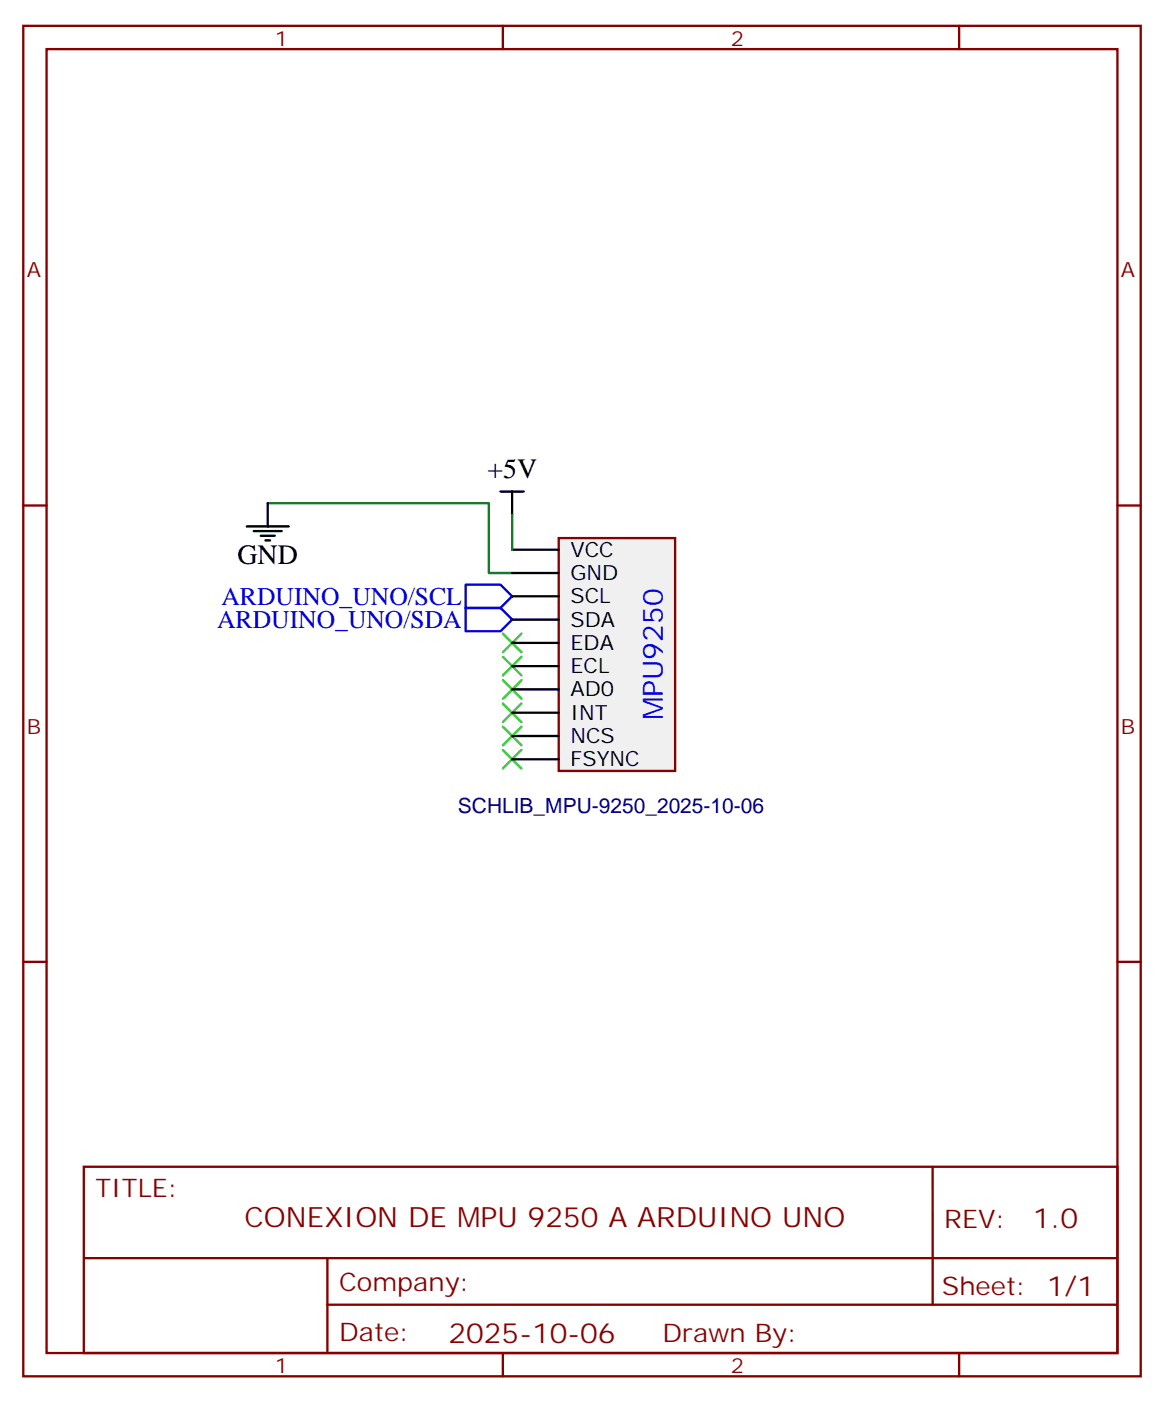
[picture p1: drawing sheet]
<svg xmlns="http://www.w3.org/2000/svg" width="176mm" height="212mm" viewBox="0 0 176 212" stroke-linecap="round" stroke-linejoin="round" font-family="sans-serif">
<g fill="none" stroke="#870000" stroke-width=".35">
<path d="M3.5 3.9h169.4v204.6h-169.4zM7.1 7.4h162.2v197.6h-162.2zM76.2 3.9v3.5M145.3 3.9v3.5M3.5 76.6h3.6M169.3 76.6h3.6M3.5 145.7h3.6M169.3 145.7h3.6M12.7 176.8h156.6v28.2h-156.6zM141.3 176.8v20.9M12.7 190.6h156.5M49.6 197.7h119.6"/>
<path d="M49.6 190.6v14.1M76.2 205v3.5M145.3 205v3.5"/>
</g>
<path d="M76.2 99.5l2.8 2.8M76.2 96l2.8 2.8M79 99.5l-2.8 2.8M79 96l-2.8 2.8M76.2 113.6l2.8 2.9M76.2 110.1l2.8 2.8M76.2 106.6l2.8 2.8M76.2 103l2.8 2.9M79 113.6l-2.8 2.9M79 110.1l-2.8 2.8M79 106.6l-2.8 2.8M79 103l-2.8 2.9" fill="none" stroke="#3c3" stroke-width=".35"/>
<path d="M70.6 92.1h5.2l1.8 1.8-1.8 1.7h-5.2zM70.6 88.6h5.2l1.8 1.7-1.8 1.8h-5.2z" fill="none" stroke="#00f" stroke-width=".35"/>
<path d="M40.6 76.2h33.5v10.6h3.5" fill="none" stroke="#008700" stroke-width=".35"/>
<path d="M37.4 79.8h6.3M40.6 76.2v3.6M75.8 74.5h3.6M77.6 74.5v3.5M38.5 80.5h4.2M39.5 81.2h2.1M40.2 81.9h.7" fill="none" stroke="#000" stroke-width=".35"/>
<path d="M84.7 81.5h17.6v35.3h-17.6z" fill="#f0f0f0" stroke="#870000" stroke-width=".35"/>
<path d="M77.6 83.3h7.1M77.6 86.8h7.1M77.6 90.3h7.1M77.6 93.9h7.1M77.6 97.4h7.1M77.6 100.9h7.1M77.6 104.5h7.1M77.6 108h7.1M77.6 111.5h7.1M77.6 115h7.1" fill="none" stroke="#000" stroke-width=".35"/>
<path d="M77.6 78v5.3" fill="none" stroke="#008700" stroke-width=".35"/>
<g font-size="4.2">
<text x="73.9" y="72.4">+5V</text>
<text x="36" y="85.4">GND</text>
</g>
<text font-size="4.2" fill="#00f" x="100.5" y="109.2" transform="rotate(-90 100.5 109.2)">MPU9250</text>
<g font-size="4.2" fill="#800">
<text x="37" y="185.9">CONEXION DE MPU 9250 A ARDUINO UNO</text>
<text x="156.5" y="186">1.0</text>
<text x="68" y="203.4">2025-10-06</text>
</g>
<g font-size="3.9" fill="#00f">
<text x="32.9" y="95.1">ARDUINO_UNO/SDA</text>
<text x="33.6" y="91.6">ARDUINO_UNO/SCL</text>
</g>
<g font-size="3.9" fill="#800">
<text x="14.5" y="181.4">TITLE:</text>
<text x="143.1" y="186">REV:</text>
<text x="51.4" y="195.6">Company:</text>
<text x="142.7" y="196.2">Sheet: 1/1</text>
<text x="51.4" y="203.2">Date:</text>
<text x="100.4" y="203.3">Drawn By:</text>
</g>
<g font-size="3.2" fill="#800">
<text x="41.6" y="6.9">1</text>
<text x="110.8" y="6.9">2</text>
<text x="4.1" y="42">A</text>
<text x="169.9" y="42">A</text>
<text x="4.1" y="111.2">B</text>
<text x="169.9" y="111.2">B</text>
<text x="41.6" y="208">1</text>
<text x="110.8" y="208">2</text>
</g>
<g font-size="3.2">
<text x="86.4" y="84.3">VCC</text>
<text x="86.4" y="87.9">GND</text>
<text x="86.4" y="91.4">SCL</text>
<text x="86.4" y="94.9">SDA</text>
<text x="86.4" y="98.5">EDA</text>
<text x="86.4" y="102">ECL</text>
<text x="86.4" y="105.5">AD0</text>
<text x="86.4" y="109">INT</text>
<text x="86.4" y="112.6">NCS</text>
<text x="86.4" y="116.1">FSYNC</text>
</g>
<text font-size="3.2" fill="#000080" x="69.4" y="123.2">SCHLIB_MPU-9250_2025-10-06</text>
</svg>
